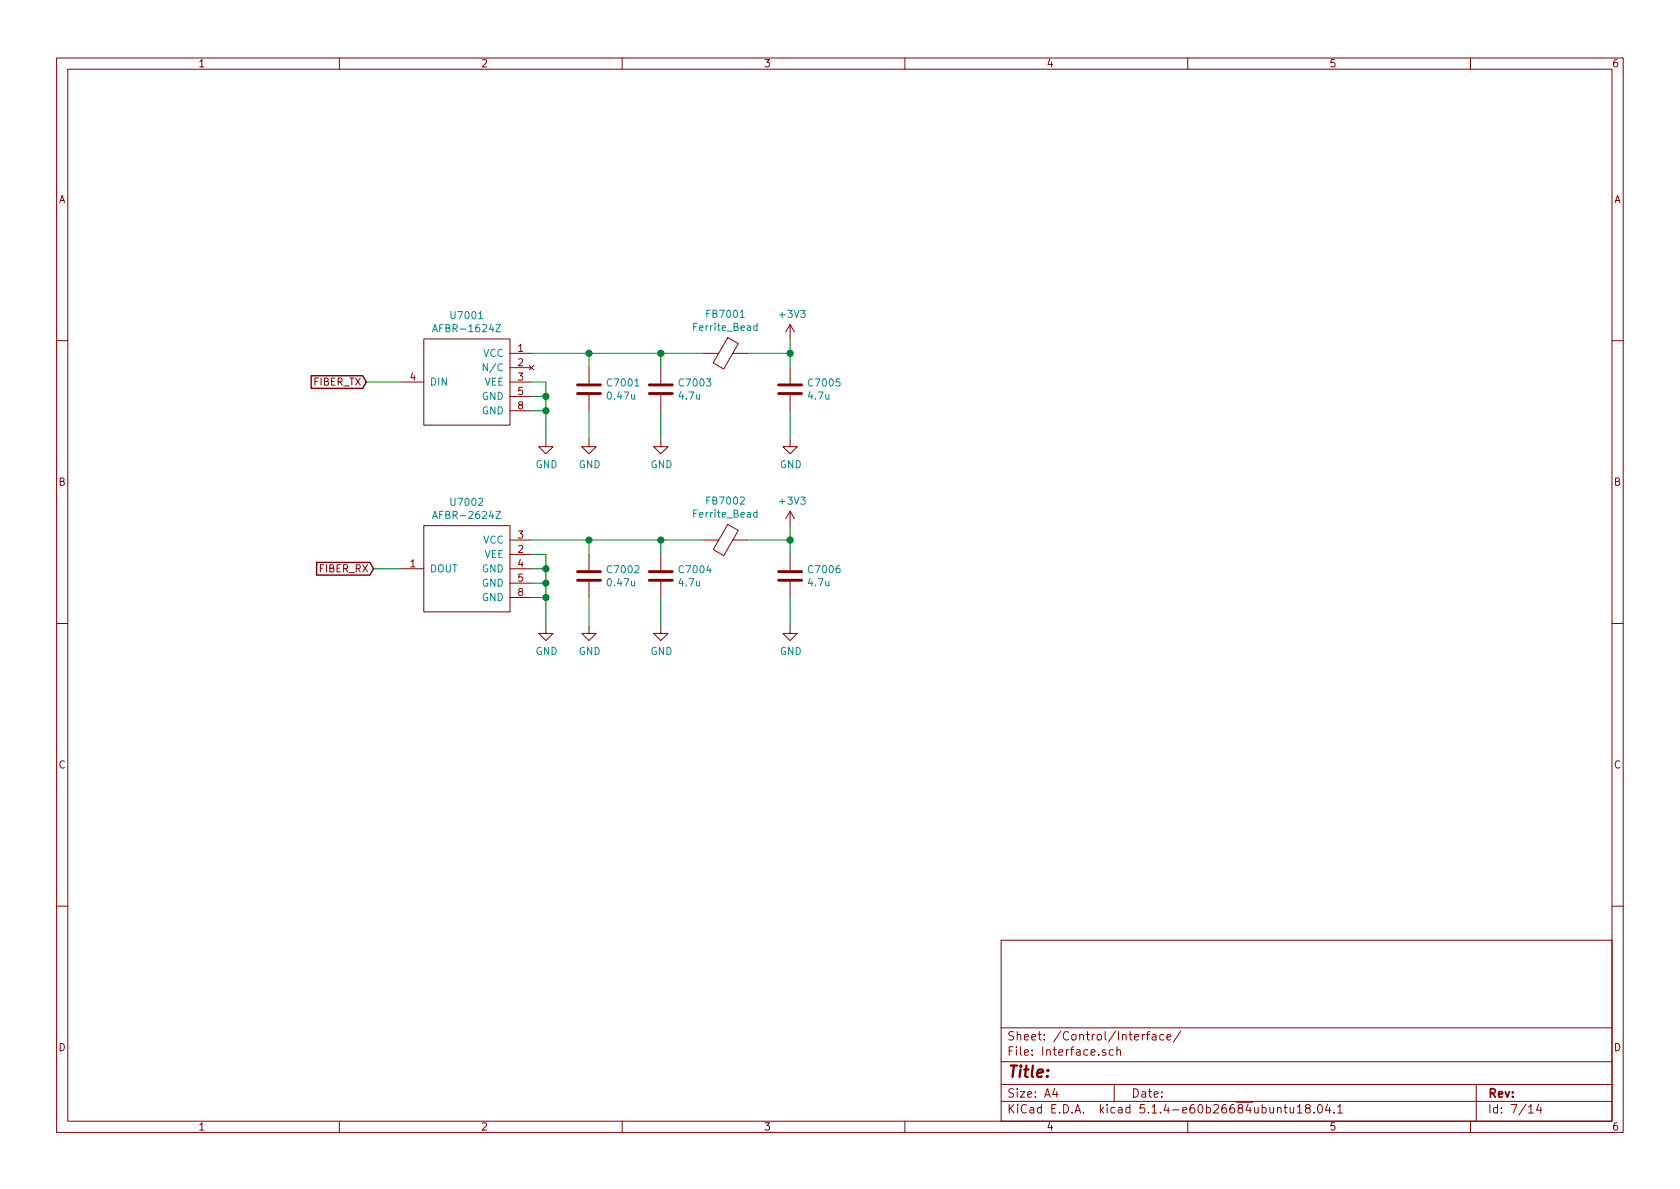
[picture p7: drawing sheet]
EESchema Schematic File Version 4
LIBS:integrated-cache
EELAYER 30 0
EELAYER END
$Descr A4 11693 8268
encoding utf-8
Sheet 7 14
Title ""
Date ""
Rev ""
Comp ""
Comment1 ""
Comment2 ""
Comment3 ""
Comment4 ""
$EndDescr
$Comp
L wbraun_ic_lib:AFBR-1624Z U7001
U 1 1
P 3250 2650
F 0 "U7001" H 3250 3115 50  0000 C CNN
F 1 "AFBR-1624Z" H 3250 3024 50  0000 C CNN
F 2 "wbraun_smd:versatile-link_horizontal" H 4550 3650 50  0001 C CNN
F 3 "" H 4550 3650 50  0001 C CNN
	1    3250 2650
	-1   0    0    -1  
$EndComp
$Comp
L wbraun_ic_lib:AFBR-2624Z U7002
U 1 1
P 3250 3950
F 0 "U7002" H 3250 4415 50  0000 C CNN
F 1 "AFBR-2624Z" H 3250 4324 50  0000 C CNN
F 2 "wbraun_smd:versatile-link_horizontal" H 3950 4450 50  0001 C CNN
F 3 "" H 3950 4450 50  0001 C CNN
	1    3250 3950
	-1   0    0    -1  
$EndComp
Text GLabel 2550 2650 0    50   Input ~ 0
FIBER_TX
Text GLabel 2600 3950 0    50   Input ~ 0
FIBER_RX
$Comp
L Device:C C7001
U 1 1
P 4100 2700
F 0 "C7001" H 4215 2746 50  0000 L CNN
F 1 "0.47u" H 4215 2655 50  0000 L CNN
F 2 "Capacitor_SMD:C_0402_1005Metric" H 4138 2550 50  0001 C CNN
F 3 "~" H 4100 2700 50  0001 C CNN
	1    4100 2700
	1    0    0    -1  
$EndComp
$Comp
L Device:Ferrite_Bead FB7001
U 1 1
P 5050 2450
F 0 "FB7001" V 4776 2450 50  0000 C CNN
F 1 "Ferrite_Bead" V 4867 2450 50  0000 C CNN
F 2 "Inductor_SMD:L_0402_1005Metric" V 4980 2450 50  0001 C CNN
F 3 "~" H 5050 2450 50  0001 C CNN
	1    5050 2450
	0    1    1    0   
$EndComp
$Comp
L Device:C C7003
U 1 1
P 4600 2700
F 0 "C7003" H 4715 2746 50  0000 L CNN
F 1 "4.7u" H 4715 2655 50  0000 L CNN
F 2 "Capacitor_SMD:C_0402_1005Metric" H 4638 2550 50  0001 C CNN
F 3 "~" H 4600 2700 50  0001 C CNN
	1    4600 2700
	1    0    0    -1  
$EndComp
$Comp
L Device:C C7005
U 1 1
P 5500 2700
F 0 "C7005" H 5615 2746 50  0000 L CNN
F 1 "4.7u" H 5615 2655 50  0000 L CNN
F 2 "Capacitor_SMD:C_0402_1005Metric" H 5538 2550 50  0001 C CNN
F 3 "~" H 5500 2700 50  0001 C CNN
	1    5500 2700
	1    0    0    -1  
$EndComp
Wire Wire Line
	3700 2450 4100 2450
Wire Wire Line
	4100 2450 4100 2550
Wire Wire Line
	4600 2450 4600 2550
Wire Wire Line
	4600 2450 4900 2450
Wire Wire Line
	5200 2450 5500 2450
Wire Wire Line
	5500 2450 5500 2550
Wire Wire Line
	5500 2450 5500 2350
Connection ~ 5500 2450
Wire Wire Line
	4100 2450 4600 2450
Connection ~ 4100 2450
Connection ~ 4600 2450
$Comp
L power:GND #PWR07003
U 1 1
P 4100 3050
F 0 "#PWR07003" H 4100 2800 50  0001 C CNN
F 1 "GND" H 4105 2877 50  0000 C CNN
F 2 "" H 4100 3050 50  0001 C CNN
F 3 "" H 4100 3050 50  0001 C CNN
	1    4100 3050
	1    0    0    -1  
$EndComp
$Comp
L power:GND #PWR07005
U 1 1
P 4600 3050
F 0 "#PWR07005" H 4600 2800 50  0001 C CNN
F 1 "GND" H 4605 2877 50  0000 C CNN
F 2 "" H 4600 3050 50  0001 C CNN
F 3 "" H 4600 3050 50  0001 C CNN
	1    4600 3050
	1    0    0    -1  
$EndComp
$Comp
L power:GND #PWR07007
U 1 1
P 5500 3050
F 0 "#PWR07007" H 5500 2800 50  0001 C CNN
F 1 "GND" H 5505 2877 50  0000 C CNN
F 2 "" H 5500 3050 50  0001 C CNN
F 3 "" H 5500 3050 50  0001 C CNN
	1    5500 3050
	1    0    0    -1  
$EndComp
$Comp
L power:GND #PWR07001
U 1 1
P 3800 3050
F 0 "#PWR07001" H 3800 2800 50  0001 C CNN
F 1 "GND" H 3805 2877 50  0000 C CNN
F 2 "" H 3800 3050 50  0001 C CNN
F 3 "" H 3800 3050 50  0001 C CNN
	1    3800 3050
	1    0    0    -1  
$EndComp
Wire Wire Line
	3700 2650 3800 2650
Wire Wire Line
	3800 2650 3800 2750
Wire Wire Line
	3700 2750 3800 2750
Connection ~ 3800 2750
Wire Wire Line
	3800 2750 3800 2850
Wire Wire Line
	3700 2850 3800 2850
Connection ~ 3800 2850
Wire Wire Line
	3800 2850 3800 3050
Wire Wire Line
	4100 2850 4100 3050
Wire Wire Line
	4600 2850 4600 3050
Wire Wire Line
	5500 2850 5500 3050
Wire Wire Line
	2800 2650 2550 2650
Wire Wire Line
	2800 3950 2600 3950
$Comp
L Device:C C7002
U 1 1
P 4100 4000
F 0 "C7002" H 4215 4046 50  0000 L CNN
F 1 "0.47u" H 4215 3955 50  0000 L CNN
F 2 "Capacitor_SMD:C_0402_1005Metric" H 4138 3850 50  0001 C CNN
F 3 "~" H 4100 4000 50  0001 C CNN
	1    4100 4000
	1    0    0    -1  
$EndComp
$Comp
L Device:C C7004
U 1 1
P 4600 4000
F 0 "C7004" H 4715 4046 50  0000 L CNN
F 1 "4.7u" H 4715 3955 50  0000 L CNN
F 2 "Capacitor_SMD:C_0402_1005Metric" H 4638 3850 50  0001 C CNN
F 3 "~" H 4600 4000 50  0001 C CNN
	1    4600 4000
	1    0    0    -1  
$EndComp
$Comp
L Device:C C7006
U 1 1
P 5500 4000
F 0 "C7006" H 5615 4046 50  0000 L CNN
F 1 "4.7u" H 5615 3955 50  0000 L CNN
F 2 "Capacitor_SMD:C_0402_1005Metric" H 5538 3850 50  0001 C CNN
F 3 "~" H 5500 4000 50  0001 C CNN
	1    5500 4000
	1    0    0    -1  
$EndComp
Wire Wire Line
	3700 3750 4100 3750
Wire Wire Line
	4100 3750 4100 3850
Wire Wire Line
	4600 3750 4600 3850
Wire Wire Line
	4600 3750 4900 3750
Wire Wire Line
	5200 3750 5500 3750
Wire Wire Line
	5500 3750 5500 3850
Wire Wire Line
	5500 3750 5500 3650
Connection ~ 5500 3750
Wire Wire Line
	4100 3750 4600 3750
Connection ~ 4100 3750
Connection ~ 4600 3750
$Comp
L power:GND #PWR07004
U 1 1
P 4100 4350
F 0 "#PWR07004" H 4100 4100 50  0001 C CNN
F 1 "GND" H 4105 4177 50  0000 C CNN
F 2 "" H 4100 4350 50  0001 C CNN
F 3 "" H 4100 4350 50  0001 C CNN
	1    4100 4350
	1    0    0    -1  
$EndComp
$Comp
L power:GND #PWR07006
U 1 1
P 4600 4350
F 0 "#PWR07006" H 4600 4100 50  0001 C CNN
F 1 "GND" H 4605 4177 50  0000 C CNN
F 2 "" H 4600 4350 50  0001 C CNN
F 3 "" H 4600 4350 50  0001 C CNN
	1    4600 4350
	1    0    0    -1  
$EndComp
$Comp
L power:GND #PWR07008
U 1 1
P 5500 4350
F 0 "#PWR07008" H 5500 4100 50  0001 C CNN
F 1 "GND" H 5505 4177 50  0000 C CNN
F 2 "" H 5500 4350 50  0001 C CNN
F 3 "" H 5500 4350 50  0001 C CNN
	1    5500 4350
	1    0    0    -1  
$EndComp
$Comp
L power:GND #PWR07002
U 1 1
P 3800 4350
F 0 "#PWR07002" H 3800 4100 50  0001 C CNN
F 1 "GND" H 3805 4177 50  0000 C CNN
F 2 "" H 3800 4350 50  0001 C CNN
F 3 "" H 3800 4350 50  0001 C CNN
	1    3800 4350
	1    0    0    -1  
$EndComp
Wire Wire Line
	3700 3950 3800 3950
Wire Wire Line
	3800 3950 3800 4050
Wire Wire Line
	3700 4050 3800 4050
Connection ~ 3800 4050
Wire Wire Line
	3800 4050 3800 4150
Wire Wire Line
	3700 4150 3800 4150
Connection ~ 3800 4150
Wire Wire Line
	3800 4150 3800 4350
Wire Wire Line
	4100 4150 4100 4350
Wire Wire Line
	4600 4150 4600 4350
Wire Wire Line
	5500 4150 5500 4350
Wire Wire Line
	3700 3850 3800 3850
Wire Wire Line
	3800 3850 3800 3950
Connection ~ 3800 3950
$Comp
L power:+3V3 #PWR0175
U 1 1
P 5500 2350
F 0 "#PWR0175" H 5500 2200 50  0001 C CNN
F 1 "+3V3" H 5515 2523 50  0000 C CNN
F 2 "" H 5500 2350 50  0001 C CNN
F 3 "" H 5500 2350 50  0001 C CNN
	1    5500 2350
	1    0    0    -1  
$EndComp
$Comp
L power:+3V3 #PWR0176
U 1 1
P 5500 3650
F 0 "#PWR0176" H 5500 3500 50  0001 C CNN
F 1 "+3V3" H 5515 3823 50  0000 C CNN
F 2 "" H 5500 3650 50  0001 C CNN
F 3 "" H 5500 3650 50  0001 C CNN
	1    5500 3650
	1    0    0    -1  
$EndComp
$Comp
L Device:Ferrite_Bead FB7002
U 1 1
P 5050 3750
F 0 "FB7002" V 4776 3750 50  0000 C CNN
F 1 "Ferrite_Bead" V 4867 3750 50  0000 C CNN
F 2 "Inductor_SMD:L_0402_1005Metric" V 4980 3750 50  0001 C CNN
F 3 "~" H 5050 3750 50  0001 C CNN
	1    5050 3750
	0    1    1    0   
$EndComp
$EndSCHEMATC
